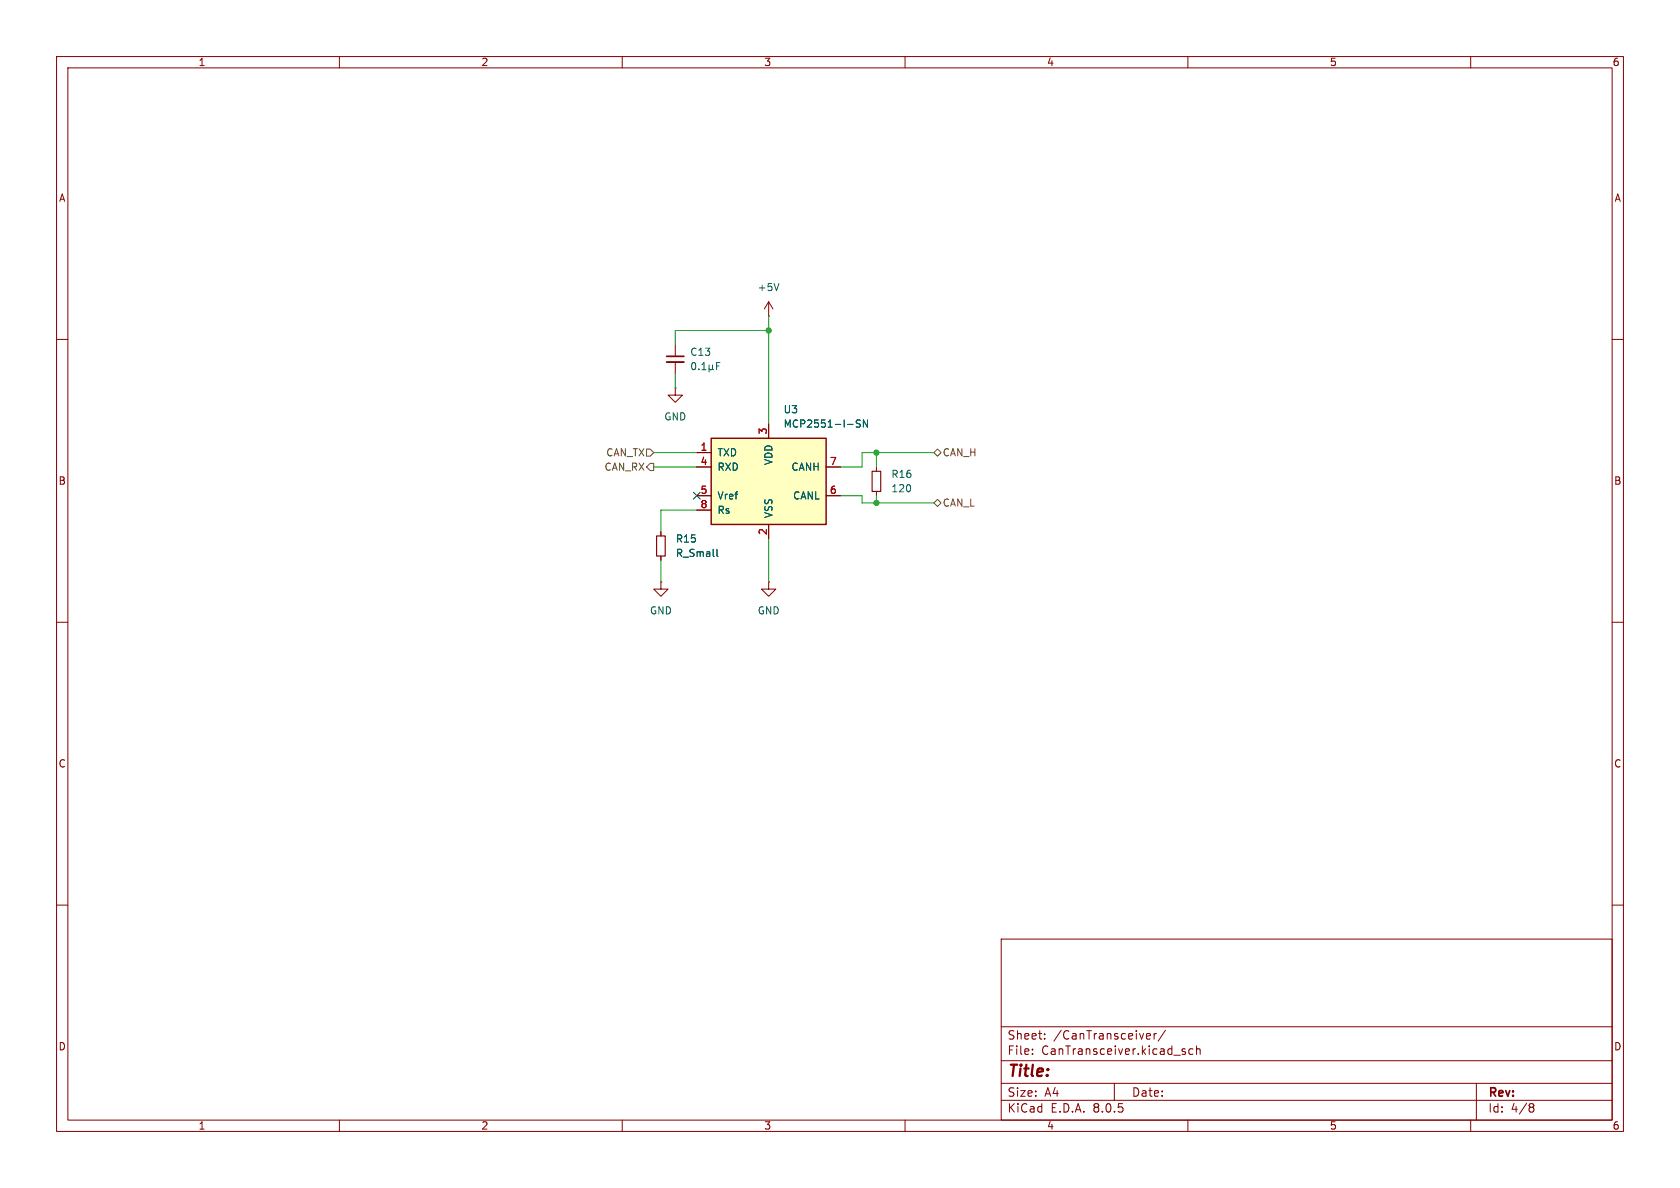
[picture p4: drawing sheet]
(kicad_sch
 (version 20231120)
 (generator "eeschema")
 (generator_version "8.0")
 (paper "A4")
 (lib_symbols
  (symbol "Device:C_Small"
   (pin_numbers hide)
   (pin_names
    (offset 0.254) hide) (exclude_from_sim no) (in_bom yes) (on_board yes)
   (property "Reference" "C" (at 0.254 1.778 0) (effects (font (size 1.27 1.27)) (justify left)))
   (property "Value" "C_Small" (at 0.254 -2.032 0) (effects (font (size 1.27 1.27)) (justify left)))
   (property "Footprint" "" (at 0 0 0) (effects (font (size 1.27 1.27)) (hide yes)))
   (property "Datasheet" "~" (at 0 0 0) (effects (font (size 1.27 1.27)) (hide yes)))
   (property "Description" "Unpolarized capacitor, small symbol" (at 0 0 0) (effects (font (size 1.27 1.27)) (hide yes)))
   (symbol "C_Small_0_1"
    (polyline (pts (xy -1.524 -0.508) (xy 1.524 -0.508)) (stroke (width 0.3302) (type default)) (fill (type none)))
    (polyline (pts (xy -1.524 0.508) (xy 1.524 0.508)) (stroke (width 0.3048) (type default)) (fill (type none))))
   (symbol "C_Small_1_1"
    (pin passive line (at 0 2.54 270) (length 2.032) (name "~" (effects (font (size 1.27 1.27)))) (number "1" (effects (font (size 1.27 1.27)))))
    (pin passive line (at 0 -2.54 90) (length 2.032) (name "~" (effects (font (size 1.27 1.27)))) (number "2" (effects (font (size 1.27 1.27)))))))
  (symbol "Device:R_Small"
   (pin_numbers hide)
   (pin_names
    (offset 0.254) hide) (exclude_from_sim no) (in_bom yes) (on_board yes)
   (property "Reference" "R" (at 0.762 0.508 0) (effects (font (size 1.27 1.27)) (justify left)))
   (property "Value" "R_Small" (at 0.762 -1.016 0) (effects (font (size 1.27 1.27)) (justify left)))
   (property "Footprint" "" (at 0 0 0) (effects (font (size 1.27 1.27)) (hide yes)))
   (property "Datasheet" "~" (at 0 0 0) (effects (font (size 1.27 1.27)) (hide yes)))
   (property "Description" "Resistor, small symbol" (at 0 0 0) (effects (font (size 1.27 1.27)) (hide yes)))
   (symbol "R_Small_0_1"
    (rectangle (start -0.762 1.778) (end 0.762 -1.778) (stroke (width 0.2032) (type default)) (fill (type none))))
   (symbol "R_Small_1_1"
    (pin passive line (at 0 2.54 270) (length 0.762) (name "~" (effects (font (size 1.27 1.27)))) (number "1" (effects (font (size 1.27 1.27)))))
    (pin passive line (at 0 -2.54 90) (length 0.762) (name "~" (effects (font (size 1.27 1.27)))) (number "2" (effects (font (size 1.27 1.27)))))))
  (symbol "Interface_CAN_LIN:MCP2551-I-SN"
   (pin_names
    (offset 1.016)) (exclude_from_sim no) (in_bom yes) (on_board yes)
   (property "Reference" "U" (at -10.16 8.89 0) (effects (font (size 1.27 1.27)) (justify left)))
   (property "Value" "MCP2551-I-SN" (at 2.54 8.89 0) (effects (font (size 1.27 1.27)) (justify left)))
   (property "Footprint" "Package_SO:SOIC-8_3.9x4.9mm_P1.27mm" (at 0 -12.7 0) (effects (font (size 1.27 1.27)
    (italic yes)) (hide yes)))
   (property "Datasheet" "http://ww1.microchip.com/downloads/en/devicedoc/21667d.pdf" (at 0 0 0) (effects (font (size 1.27 1.27)) (hide yes)))
   (property "Description" "High-Speed CAN Transceiver, 1Mbps, 5V supply, SOIC-8" (at 0 0 0) (effects (font (size 1.27 1.27)) (hide yes)))
   (symbol "MCP2551-I-SN_0_1"
    (rectangle (start -10.16 7.62) (end 10.16 -7.62) (stroke (width 0.254) (type default)) (fill (type background))))
   (symbol "MCP2551-I-SN_1_1"
    (pin input line (at -12.7 5.08 0) (length 2.54) (name "TXD" (effects (font (size 1.27 1.27)))) (number "1" (effects (font (size 1.27 1.27)))))
    (pin power_in line (at 0 -10.16 90) (length 2.54) (name "VSS" (effects (font (size 1.27 1.27)))) (number "2" (effects (font (size 1.27 1.27)))))
    (pin power_in line (at 0 10.16 270) (length 2.54) (name "VDD" (effects (font (size 1.27 1.27)))) (number "3" (effects (font (size 1.27 1.27)))))
    (pin output line (at -12.7 2.54 0) (length 2.54) (name "RXD" (effects (font (size 1.27 1.27)))) (number "4" (effects (font (size 1.27 1.27)))))
    (pin power_out line (at -12.7 -2.54 0) (length 2.54) (name "Vref" (effects (font (size 1.27 1.27)))) (number "5" (effects (font (size 1.27 1.27)))))
    (pin bidirectional line (at 12.7 -2.54 180) (length 2.54) (name "CANL" (effects (font (size 1.27 1.27)))) (number "6" (effects (font (size 1.27 1.27)))))
    (pin bidirectional line (at 12.7 2.54 180) (length 2.54) (name "CANH" (effects (font (size 1.27 1.27)))) (number "7" (effects (font (size 1.27 1.27)))))
    (pin input line (at -12.7 -5.08 0) (length 2.54) (name "Rs" (effects (font (size 1.27 1.27)))) (number "8" (effects (font (size 1.27 1.27)))))))
  (symbol "power:+5V"
   (power)
   (pin_numbers hide)
   (pin_names
    (offset 0) hide) (exclude_from_sim no) (in_bom yes) (on_board yes)
   (property "Reference" "#PWR" (at 0 -3.81 0) (effects (font (size 1.27 1.27)) (hide yes)))
   (property "Value" "+5V" (at 0 3.556 0) (effects (font (size 1.27 1.27))))
   (property "Footprint" "" (at 0 0 0) (effects (font (size 1.27 1.27)) (hide yes)))
   (property "Datasheet" "" (at 0 0 0) (effects (font (size 1.27 1.27)) (hide yes)))
   (property "Description" "Power symbol creates a global label with name \"+5V\"" (at 0 0 0) (effects (font (size 1.27 1.27)) (hide yes)))
   (symbol "+5V_0_1"
    (polyline (pts (xy -0.762 1.27) (xy 0 2.54)) (stroke (width 0) (type default)) (fill (type none)))
    (polyline (pts (xy 0 0) (xy 0 2.54)) (stroke (width 0) (type default)) (fill (type none)))
    (polyline (pts (xy 0 2.54) (xy 0.762 1.27)) (stroke (width 0) (type default)) (fill (type none))))
   (symbol "+5V_1_1"
    (pin power_in line (at 0 0 90) (length 0) (name "~" (effects (font (size 1.27 1.27)))) (number "1" (effects (font (size 1.27 1.27)))))))
  (symbol "power:GND"
   (power)
   (pin_numbers hide)
   (pin_names
    (offset 0) hide) (exclude_from_sim no) (in_bom yes) (on_board yes)
   (property "Reference" "#PWR" (at 0 -6.35 0) (effects (font (size 1.27 1.27)) (hide yes)))
   (property "Value" "GND" (at 0 -3.81 0) (effects (font (size 1.27 1.27))))
   (property "Footprint" "" (at 0 0 0) (effects (font (size 1.27 1.27)) (hide yes)))
   (property "Datasheet" "" (at 0 0 0) (effects (font (size 1.27 1.27)) (hide yes)))
   (property "Description" "Power symbol creates a global label with name \"GND\" , ground" (at 0 0 0) (effects (font (size 1.27 1.27)) (hide yes)))
   (symbol "GND_0_1"
    (polyline (pts (xy 0 0) (xy 0 -1.27) (xy 1.27 -1.27) (xy 0 -2.54) (xy -1.27 -1.27) (xy 0 -1.27)) (stroke (width 0) (type default)) (fill (type none))))
   (symbol "GND_1_1"
    (pin power_in line (at 0 0 270) (length 0) (name "~" (effects (font (size 1.27 1.27)))) (number "1" (effects (font (size 1.27 1.27))))))))
 (junction
  (at 135.89 58.42)
  (diameter 0)
  (color 0 0 0 0))
 (junction
  (at 154.94 80.01)
  (diameter 0)
  (color 0 0 0 0))
 (junction
  (at 154.94 88.9)
  (diameter 0)
  (color 0 0 0 0))
 (no_connect
  (at 123.19 87.63))
 (wire
  (pts (xy 119.38 66.04) (xy 119.38 68.58))
  (stroke (width 0) (type default)))
 (wire
  (pts (xy 154.94 80.01) (xy 165.1 80.01))
  (stroke (width 0) (type default)))
 (wire
  (pts (xy 148.59 82.55) (xy 152.4 82.55))
  (stroke (width 0) (type default)))
 (wire
  (pts (xy 116.84 99.06) (xy 116.84 102.87))
  (stroke (width 0) (type default)))
 (wire
  (pts (xy 152.4 80.01) (xy 154.94 80.01))
  (stroke (width 0) (type default)))
 (wire
  (pts (xy 135.89 58.42) (xy 135.89 74.93))
  (stroke (width 0) (type default)))
 (wire
  (pts (xy 115.57 82.55) (xy 123.19 82.55))
  (stroke (width 0) (type default)))
 (wire
  (pts (xy 119.38 58.42) (xy 135.89 58.42))
  (stroke (width 0) (type default)))
 (wire
  (pts (xy 148.59 87.63) (xy 152.4 87.63))
  (stroke (width 0) (type default)))
 (wire
  (pts (xy 135.89 95.25) (xy 135.89 102.87))
  (stroke (width 0) (type default)))
 (wire
  (pts (xy 152.4 88.9) (xy 154.94 88.9))
  (stroke (width 0) (type default)))
 (wire
  (pts (xy 154.94 88.9) (xy 154.94 87.63))
  (stroke (width 0) (type default)))
 (wire
  (pts (xy 165.1 88.9) (xy 154.94 88.9))
  (stroke (width 0) (type default)))
 (wire
  (pts (xy 119.38 60.96) (xy 119.38 58.42))
  (stroke (width 0) (type default)))
 (wire
  (pts (xy 115.57 80.01) (xy 123.19 80.01))
  (stroke (width 0) (type default)))
 (wire
  (pts (xy 152.4 87.63) (xy 152.4 88.9))
  (stroke (width 0) (type default)))
 (wire
  (pts (xy 154.94 80.01) (xy 154.94 82.55))
  (stroke (width 0) (type default)))
 (wire
  (pts (xy 135.89 55.88) (xy 135.89 58.42))
  (stroke (width 0) (type default)))
 (wire
  (pts (xy 116.84 93.98) (xy 116.84 90.17))
  (stroke (width 0) (type default)))
 (wire
  (pts (xy 152.4 80.01) (xy 152.4 82.55))
  (stroke (width 0) (type default)))
 (wire
  (pts (xy 116.84 90.17) (xy 123.19 90.17))
  (stroke (width 0) (type default)))
 (hierarchical_label "CAN_RX"
  (shape output)
  (at 115.57 82.55 180)
  (fields_autoplaced yes)
  (effects (font (size 1.27 1.27)) (justify right)))
 (hierarchical_label "CAN_L"
  (shape bidirectional)
  (at 165.1 88.9 0)
  (fields_autoplaced yes)
  (effects (font (size 1.27 1.27)) (justify left)))
 (hierarchical_label "CAN_TX"
  (shape input)
  (at 115.57 80.01 180)
  (fields_autoplaced yes)
  (effects (font (size 1.27 1.27)) (justify right)))
 (hierarchical_label "CAN_H"
  (shape bidirectional)
  (at 165.1 80.01 0)
  (fields_autoplaced yes)
  (effects (font (size 1.27 1.27)) (justify left)))
 (symbol
  (lib_id "Device:R_Small")
  (at 116.84 96.52 0)
  (unit 1)
  (exclude_from_sim no)
  (in_bom yes)
  (on_board yes)
  (dnp no)
  (fields_autoplaced yes)
  (property "Reference" "R15" (at 119.38 95.2499 0) (effects (font (size 1.27 1.27)) (justify left)))
  (property "Value" "R_Small" (at 119.38 97.7899 0) (effects (font (size 1.27 1.27)) (justify left)))
  (property "Footprint" "Resistor_SMD:R_0805_2012Metric" (at 116.84 96.52 0) (effects (font (size 1.27 1.27)) (hide yes)))
  (property "Datasheet" "~" (at 116.84 96.52 0) (effects (font (size 1.27 1.27)) (hide yes)))
  (property "Description" "Resistor, small symbol" (at 116.84 96.52 0) (effects (font (size 1.27 1.27)) (hide yes)))
  (pin "1")
  (pin "2"))
 (symbol
  (lib_id "Device:R_Small")
  (at 154.94 85.09 0)
  (unit 1)
  (exclude_from_sim no)
  (in_bom yes)
  (on_board yes)
  (dnp no)
  (fields_autoplaced yes)
  (property "Reference" "R16" (at 157.48 83.8199 0) (effects (font (size 1.27 1.27)) (justify left)))
  (property "Value" "120" (at 157.48 86.3599 0) (effects (font (size 1.27 1.27)) (justify left)))
  (property "Footprint" "Resistor_SMD:R_0805_2012Metric" (at 154.94 85.09 0) (effects (font (size 1.27 1.27)) (hide yes)))
  (property "Datasheet" "~" (at 154.94 85.09 0) (effects (font (size 1.27 1.27)) (hide yes)))
  (property "Description" "Resistor, small symbol" (at 154.94 85.09 0) (effects (font (size 1.27 1.27)) (hide yes)))
  (pin "2")
  (pin "1"))
 (symbol
  (lib_id "power:+5V")
  (at 135.89 55.88 0)
  (unit 1)
  (exclude_from_sim no)
  (in_bom yes)
  (on_board yes)
  (dnp no)
  (fields_autoplaced yes)
  (property "Reference" "#PWR040" (at 135.89 59.69 0) (effects (font (size 1.27 1.27)) (hide yes)))
  (property "Value" "+5V" (at 135.89 50.8 0) (effects (font (size 1.27 1.27))))
  (property "Footprint" "" (at 135.89 55.88 0) (effects (font (size 1.27 1.27)) (hide yes)))
  (property "Datasheet" "" (at 135.89 55.88 0) (effects (font (size 1.27 1.27)) (hide yes)))
  (property "Description" "Power symbol creates a global label with name \"+5V\"" (at 135.89 55.88 0) (effects (font (size 1.27 1.27)) (hide yes)))
  (pin "1"))
 (symbol
  (lib_id "Device:C_Small")
  (at 119.38 63.5 0)
  (unit 1)
  (exclude_from_sim no)
  (in_bom yes)
  (on_board yes)
  (dnp no)
  (fields_autoplaced yes)
  (property "Reference" "C13" (at 121.92 62.2362 0) (effects (font (size 1.27 1.27)) (justify left)))
  (property "Value" "0.1µF" (at 121.92 64.7762 0) (effects (font (size 1.27 1.27)) (justify left)))
  (property "Footprint" "Capacitor_SMD:C_0805_2012Metric" (at 119.38 63.5 0) (effects (font (size 1.27 1.27)) (hide yes)))
  (property "Datasheet" "~" (at 119.38 63.5 0) (effects (font (size 1.27 1.27)) (hide yes)))
  (property "Description" "Unpolarized capacitor, small symbol" (at 119.38 63.5 0) (effects (font (size 1.27 1.27)) (hide yes)))
  (pin "1")
  (pin "2"))
 (symbol
  (lib_id "power:GND")
  (at 116.84 102.87 0)
  (unit 1)
  (exclude_from_sim no)
  (in_bom yes)
  (on_board yes)
  (dnp no)
  (fields_autoplaced yes)
  (property "Reference" "#PWR039" (at 116.84 109.22 0) (effects (font (size 1.27 1.27)) (hide yes)))
  (property "Value" "GND" (at 116.84 107.95 0) (effects (font (size 1.27 1.27))))
  (property "Footprint" "" (at 116.84 102.87 0) (effects (font (size 1.27 1.27)) (hide yes)))
  (property "Datasheet" "" (at 116.84 102.87 0) (effects (font (size 1.27 1.27)) (hide yes)))
  (property "Description" "Power symbol creates a global label with name \"GND\" , ground" (at 116.84 102.87 0) (effects (font (size 1.27 1.27)) (hide yes)))
  (pin "1"))
 (symbol
  (lib_id "power:GND")
  (at 135.89 102.87 0)
  (unit 1)
  (exclude_from_sim no)
  (in_bom yes)
  (on_board yes)
  (dnp no)
  (fields_autoplaced yes)
  (property "Reference" "#PWR042" (at 135.89 109.22 0) (effects (font (size 1.27 1.27)) (hide yes)))
  (property "Value" "GND" (at 135.89 107.95 0) (effects (font (size 1.27 1.27))))
  (property "Footprint" "" (at 135.89 102.87 0) (effects (font (size 1.27 1.27)) (hide yes)))
  (property "Datasheet" "" (at 135.89 102.87 0) (effects (font (size 1.27 1.27)) (hide yes)))
  (property "Description" "Power symbol creates a global label with name \"GND\" , ground" (at 135.89 102.87 0) (effects (font (size 1.27 1.27)) (hide yes)))
  (pin "1"))
 (symbol
  (lib_id "Interface_CAN_LIN:MCP2551-I-SN")
  (at 135.89 85.09 0)
  (unit 1)
  (exclude_from_sim no)
  (in_bom yes)
  (on_board yes)
  (dnp no)
  (property "Reference" "U3" (at 138.43 72.39 0) (effects (font (size 1.27 1.27)) (justify left)))
  (property "Value" "MCP2551-I-SN" (at 138.43 74.93 0) (effects (font (size 1.27 1.27)) (justify left)))
  (property "Footprint" "Package_SO:SOIC-8_3.9x4.9mm_P1.27mm" (at 135.89 97.79 0) (effects (font (size 1.27 1.27)
    (italic yes)) (hide yes)))
  (property "Datasheet" "http://ww1.microchip.com/downloads/en/devicedoc/21667d.pdf" (at 135.89 85.09 0) (effects (font (size 1.27 1.27)) (hide yes)))
  (property "Description" "High-Speed CAN Transceiver, 1Mbps, 5V supply, SOIC-8" (at 135.89 85.09 0) (effects (font (size 1.27 1.27)) (hide yes)))
  (pin "3")
  (pin "1")
  (pin "8")
  (pin "2")
  (pin "4")
  (pin "7")
  (pin "5")
  (pin "6"))
 (symbol
  (lib_id "power:GND")
  (at 119.38 68.58 0)
  (unit 1)
  (exclude_from_sim no)
  (in_bom yes)
  (on_board yes)
  (dnp no)
  (fields_autoplaced yes)
  (property "Reference" "#PWR041" (at 119.38 74.93 0) (effects (font (size 1.27 1.27)) (hide yes)))
  (property "Value" "GND" (at 119.38 73.66 0) (effects (font (size 1.27 1.27))))
  (property "Footprint" "" (at 119.38 68.58 0) (effects (font (size 1.27 1.27)) (hide yes)))
  (property "Datasheet" "" (at 119.38 68.58 0) (effects (font (size 1.27 1.27)) (hide yes)))
  (property "Description" "Power symbol creates a global label with name \"GND\" , ground" (at 119.38 68.58 0) (effects (font (size 1.27 1.27)) (hide yes)))
  (pin "1")))
